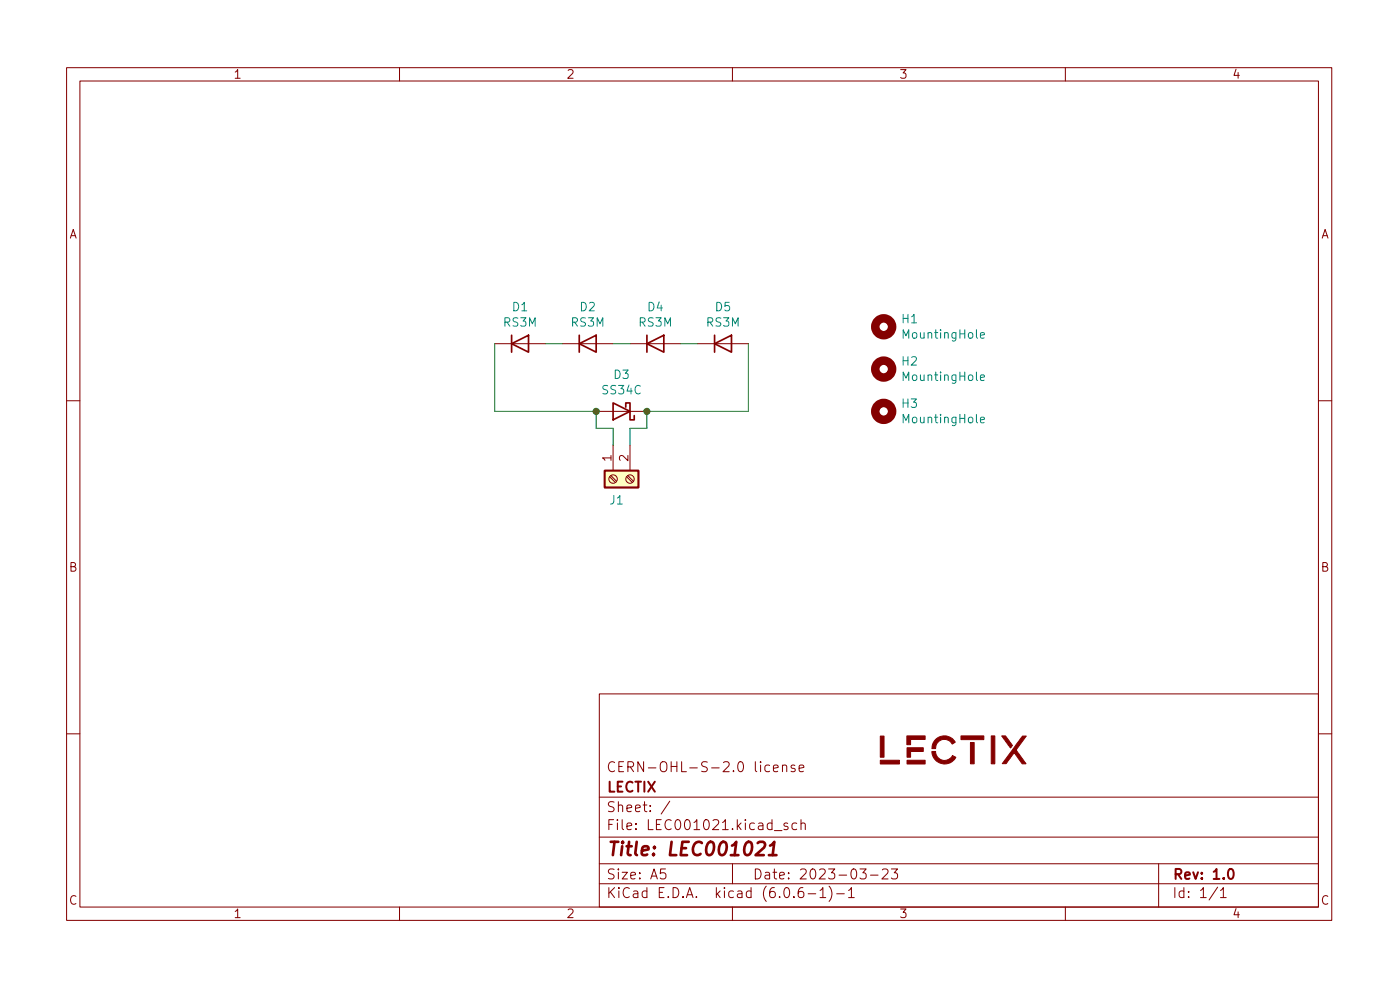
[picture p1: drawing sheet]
<svg xmlns="http://www.w3.org/2000/svg" width="210mm" height="148mm" viewBox="0 0 210 148" stroke-linecap="round" stroke-linejoin="round" font-family="sans-serif">
<g fill="none" stroke="#840000" stroke-width=".15">
<path d="M10 10.2h190v128h-190zM12 12.2h186v124h-186zM60 10.2v2M110 10.2v2M160 10.2v2M74.3 51.6h7.6M84.5 51.6h7.6M94.6 51.6h7.6M104.8 51.6h7.6M10 60.2h2M89.5 61.8h7.7M91.6 71.6l.8 .8"/>
<path d="M91.7 71.4l.9 .8M92.1 66.8v3.8M94.1 71.6l.8 .8M94.3 71.4l.8 .8M94.6 66.8v3.8M198 60.2h2M10 110.2h2M90 104.2h108v32h-108zM90 119.7h108M115.6 114.9l-.4-.1-.3 .3v.5l.1 .2h.6M116.2 115.3l.7-.1-.1-.3-.4-.1-.2 .3v.7h.6M117.5 115a.37 .37 0 0 1 .7 .1v.7"/>
<path d="M117.5 114.8v1M119.4 114.9l-.4-.1-.2 .3 .1 .2 .5 .1v.4h-.6M120 115.3l.7-.1v-.3l-.5-.1-.2 .3 .1 .7h.6M198 110.2h2M60 136.2v2M90 132.7h108M90 129.7h108M90 125.7h108M99.9 130.4h-.7v.8l.2-.2 .5 .1 .1 .2-.1 .5-.2 .1h-.3l-.2-.1M100.6 120.3l-1.3 1.9M110 136.2v2M110 129.7v3"/>
<path d="M116.3 124.7h1.1M118.3 123.6l-.4-.1-.2 .3 .1 .2 .5 .1v.4h-.6M119.7 123.6l-.5-.1-.3 .3v.5l.2 .2h.6M120.3 123.7a.37 .37 0 0 1 .6 .1v.7M120.3 123v1.5M120.6 133.2a.59 .59 0 0 0-.7 .7v.6l.1 .2h.4l.3-.1v-.5l-.1-.2-.4-.1-.3 .3M121.4 134.2h1.1M123.2 133.7l.4-.5v1.5M123.2 134.7h.8M124.5 133a1.72 1.72 0 0 1 0 2.3M125.7 134.2h1.1M127.4 133.7l.5-.5v1.5"/>
<path d="M127.4 134.7h.9M129.2 130.4h.9l-.5 .6a.41 .41 0 0 1 .5 .3v.4l-.2 .2h-.5l-.2-.1M130.7 131.4h1.2M132.5 130.6l.2-.2 .5 .1a.41 .41 0 0 1 .1 .6l-.9 .8h1M133.9 130.4h.9l-.5 .6a.41 .41 0 0 1 .5 .3v.4l-.1 .2h-.6l-.2-.1M160 136.2v2M174 129.7v6.5M182.9 133.2l-1.3 1.9M183.3 133.7l.4-.5v1.5M183.3 134.7h.9"/>
<circle cx="92.1" cy="71.9" r=".63"/>
<circle cx="94.6" cy="71.9" r=".63"/>
</g>
<path d="M184.6 130.6l.3-.2a.94 .94 0 0 1 0 1.5h-.1a.91 .91 0 0 1-.2-1.3z" fill="none" stroke="#840000" stroke-width=".3"/>
<path d="M113.8 126.6l.3-.2h.5a.45 .45 0 0 1 .3 .5l-.1 .3-1.3 1.2h1.2M115.5 128.4h1.1M115.6 126.9l.7-.5-.3 2" fill="none" stroke="#840000" stroke-width=".4"/>
<path d="M76.8 51.6l2.6-1.3v2.6zM76.8 50.3v2.6M87 51.6l2.5-1.3v2.6zM87 50.3v2.6M97.2 51.6l2.5-1.3v2.6zM97.2 50.3v2.6M107.3 51.6l2.6-1.3v2.6zM107.3 50.3v2.6M90.8 70.6h5.1v2.6h-5.1zM92.1 60.5l2.5 1.3-2.5 1.2zM94 61.1v-.6h.6v2.5h.6v-.6" fill="none" stroke="#840000" stroke-width=".25"/>
<g fill="none" stroke="#840000" stroke-width="1.3">
<circle cx="132.7" cy="55.4" r="1.27"/>
<circle cx="132.7" cy="49.1" r="1.27"/>
<circle cx="132.7" cy="61.8" r="1.27"/>
</g>
<path d="M147.2 56.7l.7-.1-.1-.3h-.4l-.2 .2 .1 .6h.5M147.2 50.3l.7-.1-.1-.2-.4-.1-.2 .2 .1 .6h.5M147.2 63l.7-.1-.1-.2-.4-.1-.2 .2 .1 .6h.5" fill="none" stroke="#008484" stroke-width=".15"/>
<g fill="#840000" stroke="#840000" stroke-width=".15">
<path d="M132.2 110.5h.6v3.2h-.6z"/>
<path d="M132.2 114.1h2.9v.6h-2.9z"/>
<path d="M136.2 114.1h2.7v.6h-2.7z"/>
<path d="M145.7 111.5h.6v3.2h-.6z"/>
<path d="M144.3 110.5h3.5v.5h-3.5z"/>
<path d="M148.9 110.5h.5v4.2h-.5z"/>
<path d="M136.2 112.3h2.5v.5h-1.9v.9h-.6z"/>
<path d="M136.2 110.5h2.7v.5h-2.1v.8h-.6z"/>
<path d="M150.4 110.5h.6l.8 1a.41 .41 0 0 1 .2 .4 .41 .41 0 0 1-.3 .4z"/>
<path d="M140.6 111a1.91 1.91 0 0 1 2.7 .2l.2 .2-.4 .3-.1-.1a1.28 1.28 0 0 0-1-.6h-.5a1.33 1.33 0 0 0-1 1.4h-.5v-.1a1.82 1.82 0 0 1 .6-1.3z"/>
<path d="M140 112.8h.5a1.32 1.32 0 0 0 2 1.2l.6-.6 .4 .2a.37 .37 0 0 1-.3 .6 1.91 1.91 0 0 1-2.1 .3 1.91 1.91 0 0 1-1.1-1.7z"/>
<path d="M153.5 110.5h.6l-1.5 2.1 1.5 2.1h-.6l-1.2-1.7-1.2 1.6h-.6z"/>
</g>
<path d="M90.8 70.6h5.1v2.6h-5.1z" fill="#ffffc2" stroke="#ffffc2" stroke-width=".15"/>
<path d="M74.3 51.6v10.2h15.2v2.5h2.6v2.5M81.9 51.6h2.6M92.1 51.6h2.5M102.2 51.6h2.6M112.4 51.6v10.2h-15.2v2.5h-2.6v2.5" fill="none" stroke="#008400" stroke-width=".15"/>
<g fill="#008400" stroke="#008400" stroke-width=".15">
<circle cx="89.5" cy="61.8" r=".46"/>
<circle cx="97.2" cy="61.8" r=".46"/>
</g>
<text font-size="2.8" fill="#840000" x="91" y="128.5">Title: LEC001021</text>
<g font-size="2.1" fill="#840000">
<text x="91" y="118.9">LECTIX</text>
<text x="91" y="115.9">CERN-OHL-S-2.0 license</text>
<text x="91" y="124.6">File: LEC001021.kicad_sch</text>
<text x="91" y="121.9">Sheet: /</text>
<text x="91" y="134.8">KiCad E.D.A. kicad (6.0.6-1)-1</text>
<text x="91" y="132">Size: A5</text>
<text x="113" y="132">Date: 2023-03-23</text>
<text x="176" y="132">Rev: 1.0</text>
<text x="176" y="134.8">Id: 1/1</text>
</g>
<g font-size="1.8" fill="#840000">
<text x="35" y="11.8">1</text>
<text x="85" y="11.8">2</text>
<text x="135" y="11.8">3</text>
<text x="185" y="11.8">4</text>
<text x="10.3" y="35.8">A</text>
<text x="198.4" y="35.8">A</text>
<text x="91.8" y="69.2" transform="rotate(-90 91.8 69.2)">1</text>
<text x="94.4" y="69.2" transform="rotate(-90 94.4 69.2)">2</text>
<text x="10.3" y="85.8">B</text>
<text x="198.4" y="85.8">B</text>
<text x="10.3" y="135.8">C</text>
<text x="35" y="137.8">1</text>
<text x="85" y="137.8">2</text>
<text x="135" y="137.8">3</text>
<text x="185" y="137.8">4</text>
<text x="198.4" y="135.8">C</text>
</g>
<g font-size="1.8" fill="#008484">
<text x="77" y="46.7">D1</text>
<text x="87.1" y="46.7">D2</text>
<text x="97.3" y="46.7">D4</text>
<text x="107.5" y="46.7">D5</text>
<text x="75.6" y="49">RS3M</text>
<text x="85.8" y="49">RS3M</text>
<text x="96" y="49">RS3M</text>
<text x="106.1" y="49">RS3M</text>
<text x="135.5" y="48.5">H1</text>
<text x="135.8" y="50.8">MountingHole</text>
<text x="90.5" y="59.2">SS34C</text>
<text x="92.2" y="56.9">D3</text>
<text x="135.5" y="54.9">H2</text>
<text x="135.8" y="57.2">MountingHole</text>
<text x="135.5" y="61.2">H3</text>
<text x="135.8" y="63.5">MountingHole</text>
<text x="91.6" y="75.7">J1</text>
</g>
</svg>
